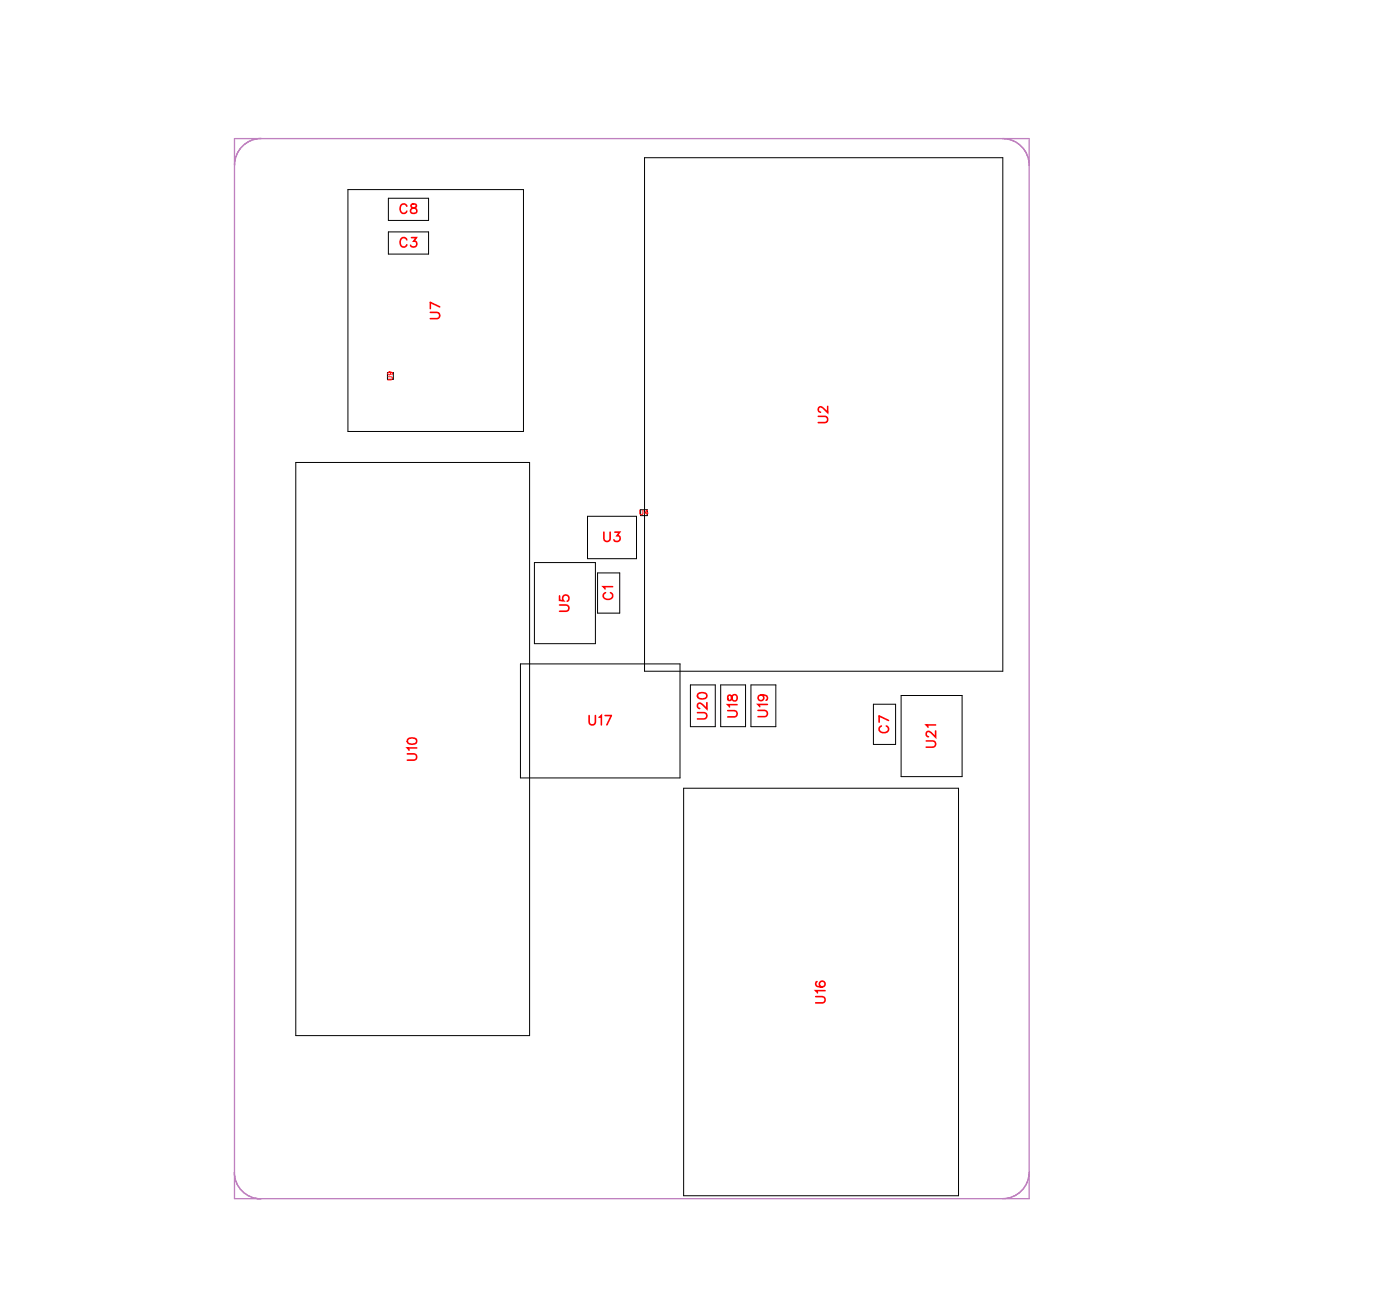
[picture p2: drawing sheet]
<svg xmlns="http://www.w3.org/2000/svg" width="106mm" height="99mm" viewBox="0 0 106 99" stroke-linecap="round" stroke-linejoin="round" font-family="sans-serif">
<path d="M17.7 10.5h60v80h-60zM19.7 10.5a2 2 0 0 0-2 2M75.7 10.5a2 2 0 0 1 2 2M17.7 88.5a2 2 0 0 0 2 2M77.7 88.5a2 2 0 0 1-2 2" fill="none" stroke="#bf80bf" stroke-width=".1"/>
<g fill="none" stroke="#000" stroke-width=".08">
<path d="M26.3 14.3h13.2v18.3h-13.2zM29.3 15h3.1v1.6h-3.1zM29.3 17.5h3.1v1.7h-3.1zM48.7 11.9h27v38.8h-27zM22.3 34.9h17.7v43.3h-17.7zM29.3 28.1h.4v.5h-.4zM44.4 39h3.7v3.2h-3.7zM48.4 38.5h.5v.4h-.5zM39.3 50.1h12v8.6h-12zM40.3 42.5h4.7v6.1h-4.7zM45.1 43.2h1.7v3.1h-1.7zM51.6 59.5h20.8v30.7h-20.8z"/>
<path d="M52.1 51.7h1.9v3.1h-1.9zM54.4 51.7h1.9v3.1h-1.9zM56.7 51.7h1.9v3.1h-1.9zM65.9 53.1h1.7v3.1h-1.7zM68 52.5h4.6v6.1h-4.6z"/>
</g>
<g fill="none" stroke="#f00" stroke-width=".12">
<path d="M30.7 18.1a.26 .26 0 0 0-.3-.2 .26 .26 0 0 0-.2 .3v.2a.26 .26 0 0 0 .2 .2 .26 .26 0 0 0 .3-.1M30.7 15.6a.26 .26 0 0 0-.3-.2 .26 .26 0 0 0-.2 .3v.1a.26 .26 0 0 0 .2 .3 .26 .26 0 0 0 .3-.2M31.1 17.9h.3l-.2 .3a.24 .24 0 0 1 .2 .4 .24 .24 0 0 1-.4-.1M31.1 15.4v.2l.3 .1 .1 .2a.24 .24 0 0 1-.3 .2 .24 .24 0 0 1-.2-.2l.4-.3v-.2zM32.5 23.6h.5l.2 .2-.1 .2h-.6M33.2 23.2l-.7-.4v.5M61.8 31.4h.5l.2 .2-.1 .3h-.6M62.5 30.7v.4l-.3-.3-.3-.1-.1 .1v.2l.2 .1M30.8 56.9h.5l.2 .2-.1 .2-.6 .1M30.8 55.8l.3-.1a.3 .3 0 0 1 .4 .3 .38 .38 0 0 1-.4 .2 .38 .38 0 0 1-.3-.3zM31.5 56.4h-.7l.1 .2M42.2 45.7h.6l.2 .2-.1 .2h-.7"/>
<path d="M42.2 45v.3h.4a.25 .25 0 0 1-.1-.3 .25 .25 0 0 1 .4 0 .25 .25 0 0 1-.1 .4M44.5 54v.5l.2 .2 .2-.1 .1-.6M45.2 54.1l.2-.1v.7M45.6 40.2v.5l.2 .2 .2-.1 .1-.6M45.7 54h.5l-.4 .7M45.7 44.7a.26 .26 0 0 0-.2 .3 .26 .26 0 0 0 .3 .2h.2a.26 .26 0 0 0 .3-.2 .26 .26 0 0 0-.2-.3M46.3 44.3h-.8l.2 .1M46.4 40.2h.4l-.2 .2a.24 .24 0 0 1 .2 .4 .25 .25 0 0 1-.5-.1M52.7 53.8h.5l.2 .2-.1 .2-.6 .1M52.7 52.4l.3-.1a.3 .3 0 0 1 .4 .2 .38 .38 0 0 1-.4 .2 .38 .38 0 0 1-.3-.2zM53.4 53v.5l-.4-.3-.2-.1-.1 .1v.1l.1 .2M54.9 53.6h.6l.2 .2-.1 .3h-.7"/>
<path d="M55 52.5v.3l.1 .1 .3-.5a.24 .24 0 0 1 .3 .3 .24 .24 0 0 1-.3 .2l-.1-.1-.1-.3zM55.7 53.2h-.8l.2 .1M57.2 53.6h.5l.2 .2-.1 .3h-.6M57.5 52.4a.22 .22 0 0 1 .2 .3 .22 .22 0 0 1-.4 .1 .22 .22 0 0 1 0-.3l.2-.1a.34 .34 0 0 1 .4 .3l-.1 .1M57.9 53.2h-.7l.2 .1M66.5 54.8a.26 .26 0 0 0-.1 .3 .26 .26 0 0 0 .2 .2h.2a.26 .26 0 0 0 .3-.2 .26 .26 0 0 0-.2-.3M67.1 54.4l-.7-.4v.5M69.9 55.9h.5l.2 .2-.1 .3h-.6M70.6 55.2v.4l-.3-.3-.2-.1-.2 .1v.2l.2 .1M70.6 54.7h-.7l.2 .2M61.6 75.2h.5l.2 .2-.1 .3h-.6M61.7 74.1h-.1a.35 .35 0 0 0 .3 .4 .35 .35 0 0 0 .4-.2 .22 .22 0 0 0-.2-.3 .22 .22 0 0 0-.2 .2 .22 .22 0 0 0 .2 .3"/>
<path d="M62.3 74.8h-.7l.1 .1"/>
</g>
<path d="M29.3 28.4h.2l.1 .1v.2h-.3M29.4 28.1a.11 .11 0 0 1 .1 .1 .11 .11 0 0 1-.2 .1 .11 .11 0 0 1 0-.2h.3v.2M48.3 38.5v.2l.1 .1h.1v-.3M48.9 38.7h-.2l.2-.2v.3" fill="none" stroke="#f00" stroke-width=".08"/>
<g font-size="1.2" fill="#fff">
<text x="30.2" y="16.4">C8</text>
<text x="30.2" y="18.9">C3</text>
<text x="33.5" y="24.1" transform="rotate(-90 33.5 24.1)">U7</text>
<text x="62.8" y="32" transform="rotate(-90 62.8 32)">U2</text>
<text x="45.5" y="41.2">U3</text>
<text x="43.3" y="46.2" transform="rotate(-90 43.3 46.2)">U5</text>
<text x="46.6" y="45.3" transform="rotate(-90 46.6 45.3)">C1</text>
<text x="31.8" y="57.4" transform="rotate(-90 31.8 57.4)">U10</text>
<text x="44.4" y="55">U17</text>
<text x="53.7" y="54.3" transform="rotate(-90 53.7 54.3)">U20</text>
<text x="56" y="54.2" transform="rotate(-90 56 54.2)">U18</text>
<text x="58.2" y="54.1" transform="rotate(-90 58.2 54.1)">U19</text>
<text x="67.4" y="55.4" transform="rotate(-90 67.4 55.4)">C7</text>
<text x="70.9" y="56.4" transform="rotate(-90 70.9 56.4)">U21</text>
<text x="62.6" y="75.7" transform="rotate(-90 62.6 75.7)">U16</text>
</g>
<g font-size=".6" fill="#fff">
<text x="29.8" y="28.7" transform="rotate(-90 29.8 28.7)">U9</text>
<text x="48.3" y="39">U4</text>
</g>
</svg>
